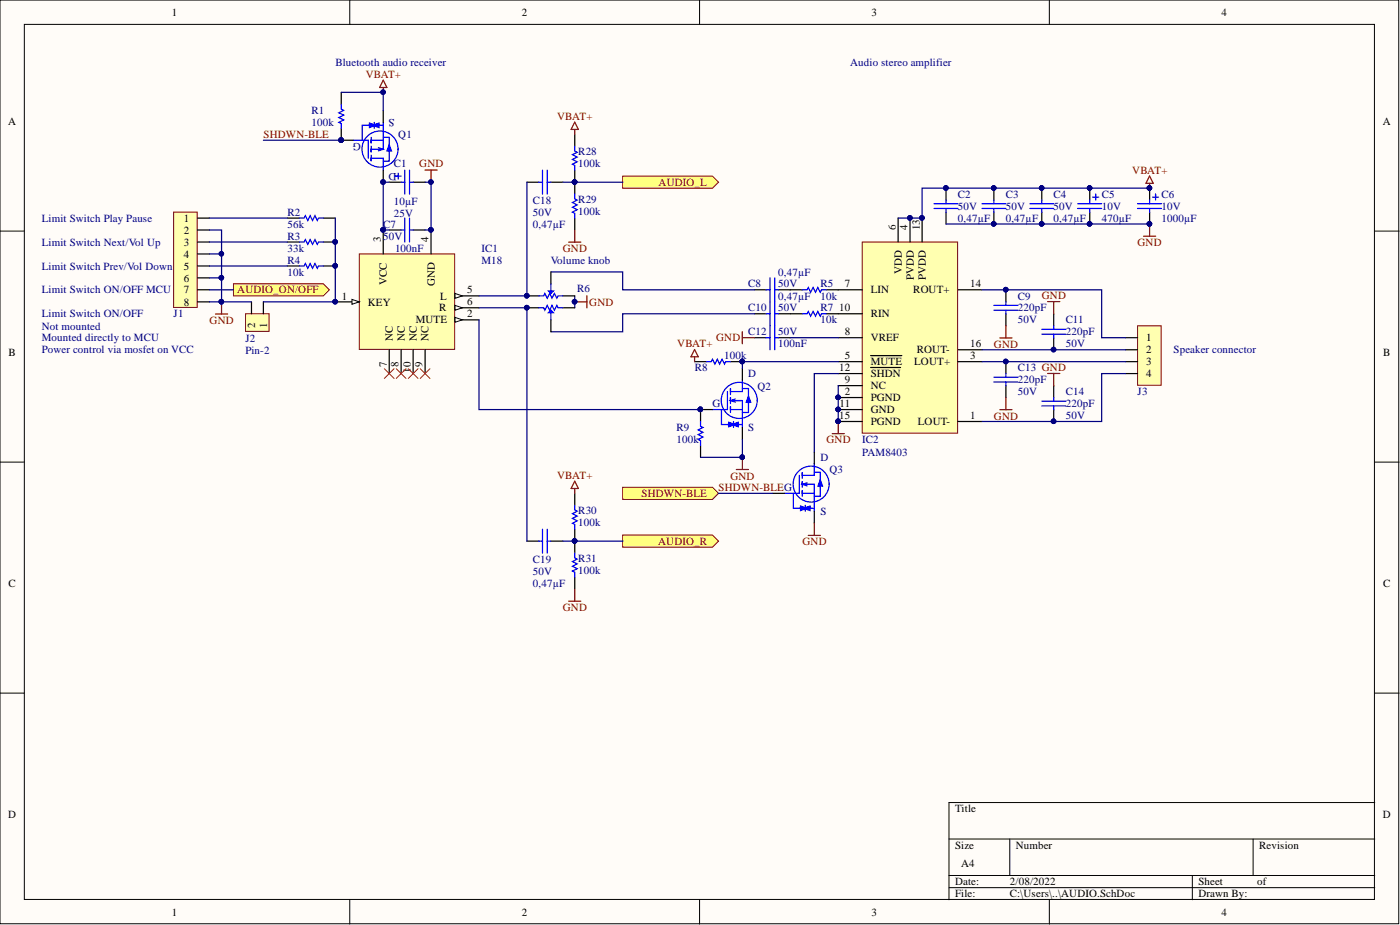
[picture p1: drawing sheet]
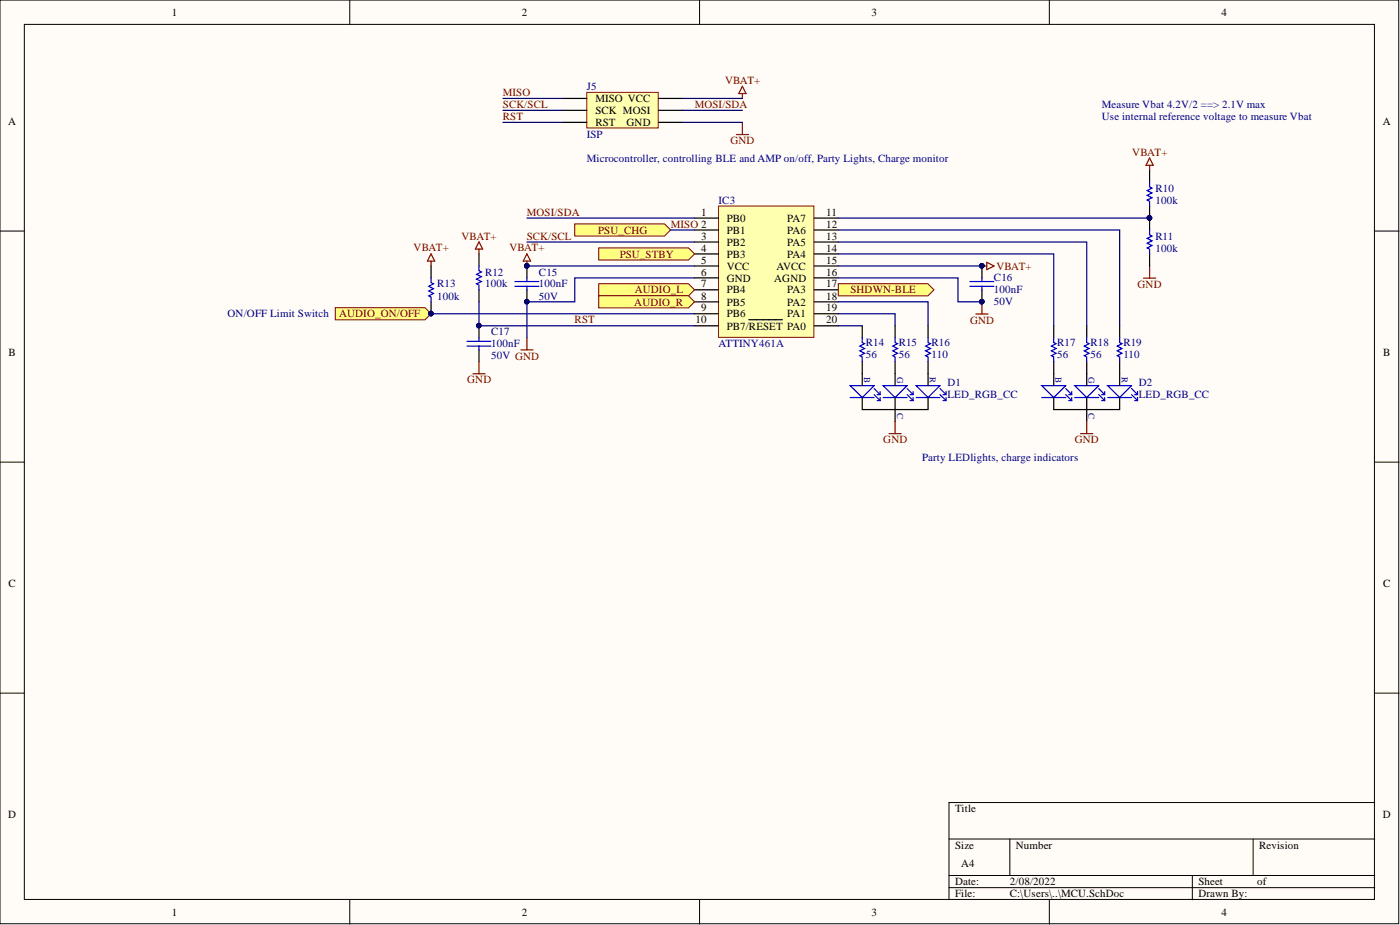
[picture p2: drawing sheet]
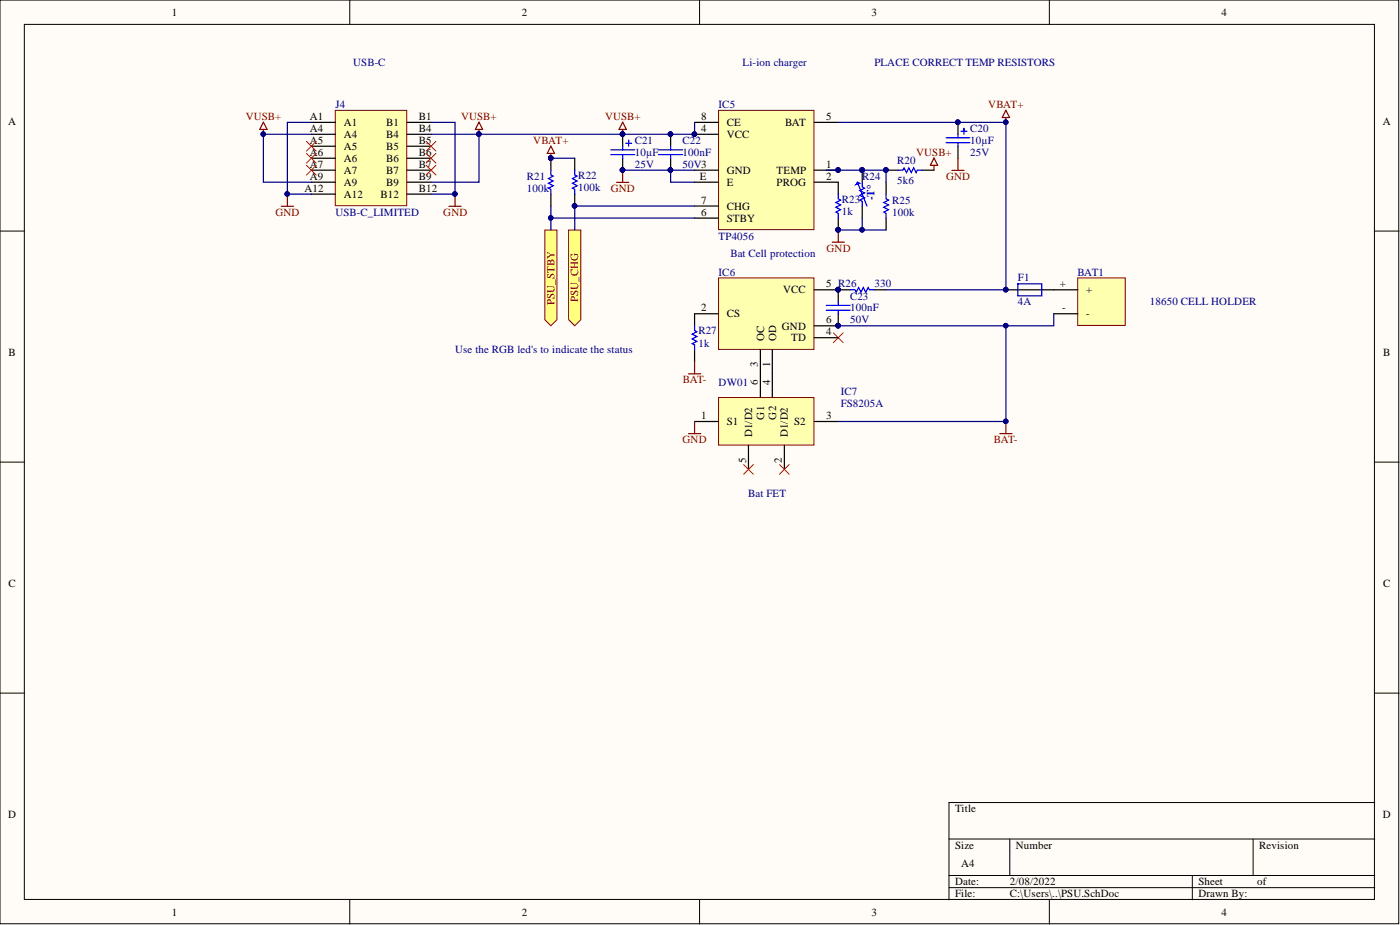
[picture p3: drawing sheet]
# Altium project JSP014RC.PrjPCB
3 sheets, 72 parts. Net scope: flat (ports and power ports of the same name join across sheets).
Board file: JSP014RC.PcbDoc
Sheets:
  MCU.SchDoc
  AUDIO.SchDoc
  PSU.SchDoc

## Sheet MCU.SchDoc
size A4

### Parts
C15  value 100nF  voltage: 50V  [TH5.08]  (hidden comment: cap_non_pol)
C16  value 100nF  voltage: 50V  [TH5.08]  (hidden comment: cap_non_pol)
C17  value 100nF  voltage: 50V  [TH5.08]  (hidden comment: cap_non_pol)
D1  LED_RGB_CC  [5MM-RGB-CC]
D2  LED_RGB_CC  [5MM-RGB-CC]
IC3  ATTINY461A  [PDIP-20]
J5  ISP  [ISP_COMPACT]
R10  value 100k  [TH6.3]  (hidden comment: resistor)
R11  value 100k  [TH6.3]  (hidden comment: resistor)
R12  value 100k  [TH6.3]  (hidden comment: resistor)
R13  value 100k  [TH6.3]  (hidden comment: resistor)
R14  value 56  [TH6.3]  (hidden comment: resistor)
R15  value 56  [TH6.3]  (hidden comment: resistor)
R16  value 110  [TH6.3]  (hidden comment: resistor)
R17  value 56  [TH6.3]  (hidden comment: resistor)
R18  value 56  [TH6.3]  (hidden comment: resistor)
R19  value 110  [TH6.3]  (hidden comment: resistor)

### Ports
AUDIO_L (in), AUDIO_ON/OFF (in), AUDIO_R (in), PSU_CHG (in), PSU_STBY (in), SHDWN-BLE (out)

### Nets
GND: C15.2 C16.2 C17.2 D1.C D2.C IC3.6(GND) IC3.16(AGND) J5.GND R11.1
VBAT+: C15.1 C16.1 IC3.5(VCC) IC3.15(AVCC) J5.VCC R10.2 R12.2 R13.2
MISO: IC3.2(PB1) J5.MISO ; port PSU_CHG
MOSI/SDA: IC3.1(PB0) J5.MOSI
RST: C17.1 IC3.10(PB7/~{RESET}) J5.RST R12.1
SCK/SCL: IC3.3(PB2) J5.SCK
SHDWN-BLE: IC3.17(PA3) ; port SHDWN-BLE
NetC18_1: IC3.7(PB4) ; port AUDIO_L
NetC19_1: IC3.8(PB5) ; port AUDIO_R
NetD1_B: D1.B R14.2
NetD1_G: D1.G R15.2
NetD1_R: D1.R R16.2
NetD2_B: D2.B R17.2
NetD2_G: D2.G R18.2
NetD2_R: D2.R R19.2
NetIC3_4: IC3.4(PB3) ; port PSU_STBY
NetIC3_9: IC3.9(PB6) R13.1 ; port AUDIO_ON/OFF
NetIC3_11: IC3.11(PA7) R10.1 R11.2
NetIC3_12: IC3.12(PA6) R19.1
NetIC3_13: IC3.13(PA5) R18.1
NetIC3_14: IC3.14(PA4) R17.1
NetIC3_18: IC3.18(PA2) R16.1
NetIC3_19: IC3.19(PA1) R15.1
NetIC3_20: IC3.20(PA0) R14.1

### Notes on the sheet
- (near J5) Microcontroller, controlling BLE and AMP on/off, Party Lights, Charge monitor
- Measure Vbat 4.2V/2 ==> 2.1V max
- Use internal reference voltage to measure Vbat
- ON/OFF Limit Switch
- Party LEDlights, charge indicators

## Sheet AUDIO.SchDoc
size A4

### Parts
C1  value 10µF  voltage: 25V  [CD6.3H12TH]  (hidden comment: cap-pol)
C2  value 0,47µF  voltage: 50V  [TH5.08]  (hidden comment: cap_non_pol)
C3  value 0,47µF  voltage: 50V  [TH5.08]  (hidden comment: cap_non_pol)
C4  value 0,47µF  voltage: 50V  [TH5.08]  (hidden comment: cap_non_pol)
C5  value 470µF  voltage: 10V  [CD6.3H12TH]  (hidden comment: cap-pol)
C6  value 1000µF  voltage: 10V  [CD8H12TH]  (hidden comment: cap-pol)
C7  value 100nF  voltage: 50V  [TH5.08]  (hidden comment: cap_non_pol)
C8  value 0,47µF  voltage: 50V  [TH5.08]  (hidden comment: cap_non_pol)
C9  value 220pF  voltage: 50V  [TH5.08]  (hidden comment: cap_non_pol)
C10  value 0,47µF  voltage: 50V  [TH5.08]  (hidden comment: cap_non_pol)
C11  value 220pF  voltage: 50V  [TH5.08]  (hidden comment: cap_non_pol)
C12  value 100nF  voltage: 50V  [TH5.08]  (hidden comment: cap_non_pol)
C13  value 220pF  voltage: 50V  [TH5.08]  (hidden comment: cap_non_pol)
C14  value 220pF  voltage: 50V  [TH5.08]  (hidden comment: cap_non_pol)
C18  value 0,47µF  voltage: 50V  [TH5.08]  (hidden comment: cap_non_pol)
C19  value 0,47µF  voltage: 50V  [TH5.08]  (hidden comment: cap_non_pol)
IC1  M18  [M18]
IC2  PAM8403  [SOIC-16]
J1  Pin-8  [2205114-3]  (value not drawn)
J2  Pin-2  [2-PIN]
J3  Pin-4  [B4B-PH-K]  (value not drawn)
Q1  P_CH_MOSFET2  [TO-220AB]  (value not drawn)
Q2  N_CH_MOSFET2  [TO-92]  (value not drawn)
Q3  N_CH_MOSFET2  [TO-92]  (value not drawn)
R1  value 100k  [TH6.3]  (hidden comment: resistor)
R2  value 56k  [TH6.3]  (hidden comment: resistor)
R3  value 33k  [TH6.3]  (hidden comment: resistor)
R4  value 10k  [TH6.3]  (hidden comment: resistor)
R5  value 10k  [TH6.3]  (hidden comment: resistor)
R6  2-gang potentiometer  [P140KV1-F25BR10K]  (value not drawn)
R7  value 10k  [TH6.3]  (hidden comment: resistor)
R8  value 100k  [TH6.3]  (hidden comment: resistor)
R9  value 100k  [TH6.3]  (hidden comment: resistor)
R28  value 100k  [TH6.3]  (hidden comment: resistor)
R29  value 100k  [TH6.3]  (hidden comment: resistor)
R30  value 100k  [TH6.3]  (hidden comment: resistor)
R31  value 100k  [TH6.3]  (hidden comment: resistor)

### Ports
AUDIO_L (out), AUDIO_ON/OFF (out), AUDIO_R (out), SHDWN-BLE (in)

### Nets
GND: C1.- C2.2 C3.2 C4.2 C5.- C6.- C7.2 C9.2 C11.1 C12.2 C13.2 C14.1 IC1.4(GND) IC2.2(PGND) IC2.9(NC) IC2.11(GND) IC2.15(PGND) J1.2 J1.4 J1.6 J1.8 J2.2 Q2.S Q3.S R6.1 R6.2 R9.1 R29.1 R31.1
VBAT+: C2.1 C3.1 C4.1 C5.+ C6.+ IC2.4(PVDD) IC2.6(VDD) IC2.13(PVDD) Q1.S R1.2 R8.1 R28.2 R30.2
SHDWN-BLE: Q1.G Q3.G R1.1 ; port SHDWN-BLE
NetC1_+: C1.+ C7.1 IC1.3(VCC) Q1.D
NetC8_1: C8.1 R5.2
NetC8_2: C8.2 R6.4
NetC9_1: C9.1 IC2.14(ROUT+) J3.1
NetC10_1: C10.1 R7.2
NetC10_2: C10.2 R6.3
NetC11_2: C11.2 IC2.16(ROUT-) J3.2
NetC12_1: C12.1 IC2.8(VREF)
NetC13_1: C13.1 IC2.3(LOUT+) J3.3
NetC14_2: C14.2 IC2.1(LOUT-) J3.4
NetC18_1: C18.1 R28.1 R29.2 ; port AUDIO_L
NetC18_2: C18.2 IC1.5(L) R6.6
NetC19_1: C19.1 R30.1 R31.2 ; port AUDIO_R
NetC19_2: C19.2 IC1.6(R) R6.5
NetIC1_1: IC1.1(KEY) J2.1 R2.1 R3.1 R4.1
NetIC1_2: IC1.2(MUTE) Q2.G R9.2
NetIC2_5: IC2.5(~{MUTE}) Q2.D R8.2
NetIC2_7: IC2.7(LIN) R5.1
NetIC2_10: IC2.10(RIN) R7.1
NetIC2_12: IC2.12(~{SHDN}) Q3.D
NetIC3_9: J1.7 ; port AUDIO_ON/OFF
NetJ1_1: J1.1 R2.2
NetJ1_3: J1.3 R3.2
NetJ1_5: J1.5 R4.2

Not connected (* = marked no-connect by the designer): IC1 7(NC)* 8(NC)* 9(NC)* 10(NC)*

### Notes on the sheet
- Bluetooth audio receiver
- Audio stereo amplifier
- (near J1) Limit Switch Play Pause
- (near J1) Limit Switch Next/Vol Up
- (near J1) Limit Switch Prev/Vol Down
- (near R6) Volume knob
- Not mounted
- Limit Switch ON/OFF
- (near J1) Mounted directly to MCU
- (near J1) Limit Switch ON/OFF MCU
- Power control via mosfet on VCC
- (near J3) Speaker connector

## Sheet PSU.SchDoc
size A4

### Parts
BAT1  18650 CELL HOLDER  [T353]
C20  value 10µF  voltage: 25V  [CD6.3H12TH]  (hidden comment: cap-pol)
C21  value 10µF  voltage: 25V  [CD6.3H12TH]  (hidden comment: cap-pol)
C22  value 100nF  voltage: 50V  [TH5.08]  (hidden comment: cap_non_pol)
C23  value 100nF  voltage: 50V  [TH5.08]  (hidden comment: cap_non_pol)
F1  value 4A  [F0603]  (hidden comment: fuse)
IC5  TP4056
IC6  DW01  [SOT-23-6]
IC7  FS8205A  [SOT-23-6]
J4  USB-C_LIMITED  [GT-USB-7037]
R20  value 5k6  [TH6.3]  (hidden comment: resistor)
R21  value 100k  [TH6.3]  (hidden comment: resistor)
R22  value 100k  [TH6.3]  (hidden comment: resistor)
R23  value 1k  [TH6.3]  (hidden comment: resistor)
R24  thermistor  [TH6.3]  (value not drawn)
R25  value 100k  [TH6.3]  (hidden comment: resistor)
R26  value 330  [TH6.3]  (hidden comment: resistor)
R27  value 1k  [TH6.3]  (hidden comment: resistor)

### Ports
PSU_CHG (out), PSU_STBY (out)

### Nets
BAT-: BAT1.- C23.2 IC6.6(GND) IC7.3(S2) R27.2
GND: C20.- C21.- C22.2 IC5.3(GND) IC5.E IC7.1(S1) J4.A1 J4.A12 J4.B1 J4.B12 R23.2 R24.1 R25.1
VBAT+: C20.+ F1.1 IC5.5(BAT) R21.2 R22.1 R26.2
VUSB+: C21.+ C22.1 IC5.4(VCC) IC5.8(CE) J4.A4 J4.A9 J4.B4 J4.B9 R20.2
MISO: IC5.7(CHG) R22.2 ; port PSU_CHG
NetBAT1_+: BAT1.+ F1.2
NetC23_1: C23.1 IC6.5(VCC) R26.1
NetIC3_4: IC5.6(STBY) R21.1 ; port PSU_STBY
NetIC5_1: IC5.1(TEMP) R20.1 R24.2 R25.2
NetIC5_2: IC5.2(PROG) R23.1
NetIC6_1: IC6.1(OD) IC7.4(G2)
NetIC6_2: IC6.2(CS) R27.1
NetIC6_3: IC6.3(OC) IC7.6(G1)

Not connected (* = marked no-connect by the designer): IC6 4(TD)*; IC7 2(D1/D2)* 5(D1/D2)*; J4 A5* A6* A7* B5* B6* B7*

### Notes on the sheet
- USB-C
- Li-ion charger
- PLACE CORRECT TEMP RESISTORS
- Bat Cell protection
- (near R27) Use the RGB led's to indicate the status
- (near IC7) Bat FET

## Nets that join several sheets
GND: MCU (9 pins), AUDIO (29 pins), PSU (13 pins)
VBAT+: MCU (8 pins), AUDIO (13 pins), PSU (6 pins)
MISO: MCU (IC3.2 J5.MISO), PSU (IC5.7 R22.2)
NetC18_1: MCU (IC3.7), AUDIO (C18.1 R28.1 R29.2)
NetC19_1: MCU (IC3.8), AUDIO (C19.1 R30.1 R31.2)
NetIC3_4: MCU (IC3.4), PSU (IC5.6 R21.1)
NetIC3_9: MCU (IC3.9 R13.1), AUDIO (J1.7)
SHDWN-BLE: MCU (IC3.17), AUDIO (Q1.G Q3.G R1.1)
